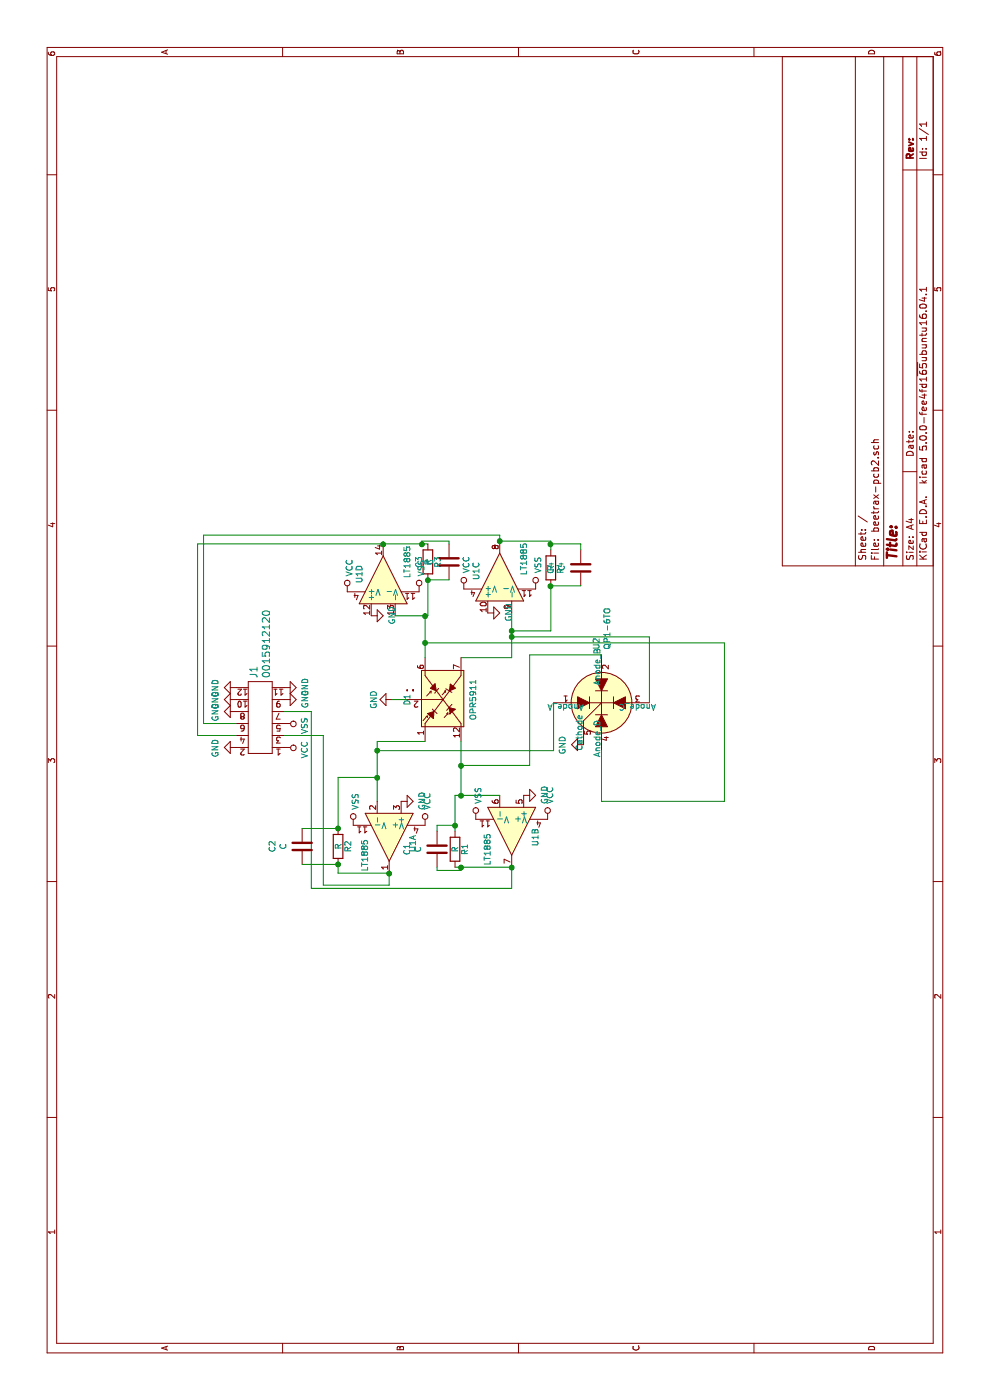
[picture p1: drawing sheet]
EESchema Schematic File Version 4
LIBS:beetrax-pcb2-cache
EELAYER 26 0
EELAYER END
$Descr A4 11693 8268
encoding utf-8
Sheet 1 1
Title ""
Date ""
Rev ""
Comp ""
Comment1 ""
Comment2 ""
Comment3 ""
Comment4 ""
$EndDescr
$Comp
L power:GND #PWR01
U 1 1
P 5850 3275
F 0 "#PWR01" H 5850 3025 50  0001 C CNN
F 1 "GND" H 5850 3125 50  0000 C CNN
F 2 "" H 5850 3275 50  0000 C CNN
F 3 "" H 5850 3275 50  0000 C CNN
	1    5850 3275
	-1   0    0    1   
$EndComp
$Comp
L beetrax-components:LT1885 U1
U 1 1
P 4700 3250
F 0 "U1" H 4750 3450 50  0000 C CNN
F 1 "LT1885" H 4850 3050 50  0000 C CNN
F 2 "Package_SO:SOIC-14_3.9x8.7mm_P1.27mm" H 4650 3350 50  0001 C CNN
F 3 "" H 4750 3450 50  0000 C CNN
	1    4700 3250
	-1   0    0    1   
$EndComp
$Comp
L beetrax-components:LT1885 U1
U 2 1
P 4750 4275
F 0 "U1" H 4800 4475 50  0000 C CNN
F 1 "LT1885" H 4900 4075 50  0000 C CNN
F 2 "Package_SO:SOIC-14_3.9x8.7mm_P1.27mm" H 4700 4375 50  0001 C CNN
F 3 "" H 4800 4475 50  0000 C CNN
	2    4750 4275
	-1   0    0    1   
$EndComp
$Comp
L beetrax-components:LT1885 U1
U 3 1
P 6875 4175
F 0 "U1" H 6925 4375 50  0000 C CNN
F 1 "LT1885" H 7025 3975 50  0000 C CNN
F 2 "Package_SO:SOIC-14_3.9x8.7mm_P1.27mm" H 6825 4275 50  0001 C CNN
F 3 "" H 6925 4375 50  0000 C CNN
	3    6875 4175
	1    0    0    -1  
$EndComp
$Comp
L beetrax-pcb2-rescue:R R2
U 1 1
P 4625 2825
F 0 "R2" V 4705 2825 50  0000 C CNN
F 1 "R" V 4625 2825 50  0000 C CNN
F 2 "digikey-footprints:0805" V 4555 2825 50  0001 C CNN
F 3 "" H 4625 2825 50  0000 C CNN
	1    4625 2825
	0    1    1    0   
$EndComp
$Comp
L beetrax-pcb2-rescue:R R1
U 1 1
P 4600 3800
F 0 "R1" V 4680 3800 50  0000 C CNN
F 1 "R" V 4600 3800 50  0000 C CNN
F 2 "digikey-footprints:0805" V 4530 3800 50  0001 C CNN
F 3 "" H 4600 3800 50  0000 C CNN
	1    4600 3800
	0    1    1    0   
$EndComp
$Comp
L beetrax-pcb2-rescue:R R3
U 1 1
P 7000 3575
F 0 "R3" V 7080 3575 50  0000 C CNN
F 1 "R" V 7000 3575 50  0000 C CNN
F 2 "digikey-footprints:0805" V 6930 3575 50  0001 C CNN
F 3 "" H 7000 3575 50  0000 C CNN
	1    7000 3575
	0    1    1    0   
$EndComp
$Comp
L beetrax-pcb2-rescue:R R4
U 1 1
P 6950 4600
F 0 "R4" V 7030 4600 50  0000 C CNN
F 1 "R" V 6950 4600 50  0000 C CNN
F 2 "digikey-footprints:0805" V 6880 4600 50  0001 C CNN
F 3 "" H 6950 4600 50  0000 C CNN
	1    6950 4600
	0    1    1    0   
$EndComp
$Comp
L beetrax-components:LT1885 U1
U 4 1
P 6850 3200
F 0 "U1" H 6900 3400 50  0000 C CNN
F 1 "LT1885" H 7000 3000 50  0000 C CNN
F 2 "Package_SO:SOIC-14_3.9x8.7mm_P1.27mm" H 6800 3300 50  0001 C CNN
F 3 "" H 6900 3400 50  0000 C CNN
	4    6850 3200
	1    0    0    -1  
$EndComp
Wire Wire Line
	4400 3250 4400 2825
Wire Wire Line
	4400 2825 4475 2825
$Comp
L beetrax-components:OPR5911 D1
U 1 1
P 5850 3700
F 0 "D1" H 5850 4000 50  0000 C CNN
F 1 "OPR5911" H 5850 3450 50  0000 C CNN
F 2 "beetrax-footprints:OPR5911" H 5850 3900 50  0001 C CNN
F 3 "" H 5850 3900 50  0000 C CNN
	1    5850 3700
	1    0    0    -1  
$EndComp
Wire Wire Line
	5500 3550 5500 3150
Wire Wire Line
	4775 2825 5200 2825
Wire Wire Line
	5200 2825 5200 3150
Connection ~ 5200 3150
Wire Wire Line
	5200 3150 5000 3150
Wire Wire Line
	5850 3275 5850 3400
Wire Wire Line
	6550 3550 6550 3300
Wire Wire Line
	6200 3850 6200 4275
Wire Wire Line
	5050 3850 5050 4175
Wire Wire Line
	7150 3200 7150 3525
Wire Wire Line
	6850 3575 6550 3575
Wire Wire Line
	6550 3575 6550 3550
Connection ~ 6550 3550
Wire Wire Line
	7175 4175 7175 4600
Wire Wire Line
	7175 4600 7150 4600
Wire Wire Line
	6800 4600 6425 4600
Wire Wire Line
	6425 4600 6425 4275
Connection ~ 6425 4275
Wire Wire Line
	6425 4275 6575 4275
Wire Wire Line
	4450 4275 4450 3850
Wire Wire Line
	4750 3800 4800 3800
Wire Wire Line
	5050 3800 5050 3850
Connection ~ 5050 3850
$Comp
L power:GND #PWR0101
U 1 1
P 5000 3350
F 0 "#PWR0101" H 5000 3100 50  0001 C CNN
F 1 "GND" H 5005 3177 50  0000 C CNN
F 2 "" H 5000 3350 50  0001 C CNN
F 3 "" H 5000 3350 50  0001 C CNN
	1    5000 3350
	1    0    0    -1  
$EndComp
$Comp
L power:GND #PWR0102
U 1 1
P 5050 4375
F 0 "#PWR0102" H 5050 4125 50  0001 C CNN
F 1 "GND" H 5055 4202 50  0000 C CNN
F 2 "" H 5050 4375 50  0001 C CNN
F 3 "" H 5050 4375 50  0001 C CNN
	1    5050 4375
	1    0    0    -1  
$EndComp
$Comp
L power:GND #PWR0103
U 1 1
P 6575 4075
F 0 "#PWR0103" H 6575 3825 50  0001 C CNN
F 1 "GND" H 6580 3902 50  0000 C CNN
F 2 "" H 6575 4075 50  0001 C CNN
F 3 "" H 6575 4075 50  0001 C CNN
	1    6575 4075
	1    0    0    -1  
$EndComp
$Comp
L power:GND #PWR0104
U 1 1
P 6550 3100
F 0 "#PWR0104" H 6550 2850 50  0001 C CNN
F 1 "GND" H 6555 2927 50  0000 C CNN
F 2 "" H 6550 3100 50  0001 C CNN
F 3 "" H 6550 3100 50  0001 C CNN
	1    6550 3100
	1    0    0    -1  
$EndComp
$Comp
L power:VCC #PWR0105
U 1 1
P 4800 3550
F 0 "#PWR0105" H 4800 3400 50  0001 C CNN
F 1 "VCC" V 4817 3678 50  0000 L CNN
F 2 "" H 4800 3550 50  0001 C CNN
F 3 "" H 4800 3550 50  0001 C CNN
	1    4800 3550
	0    1    1    0   
$EndComp
$Comp
L power:VCC #PWR0106
U 1 1
P 4850 4575
F 0 "#PWR0106" H 4850 4425 50  0001 C CNN
F 1 "VCC" V 4867 4703 50  0000 L CNN
F 2 "" H 4850 4575 50  0001 C CNN
F 3 "" H 4850 4575 50  0001 C CNN
	1    4850 4575
	0    1    1    0   
$EndComp
$Comp
L power:VCC #PWR0107
U 1 1
P 6775 3875
F 0 "#PWR0107" H 6775 3725 50  0001 C CNN
F 1 "VCC" V 6792 4003 50  0000 L CNN
F 2 "" H 6775 3875 50  0001 C CNN
F 3 "" H 6775 3875 50  0001 C CNN
	1    6775 3875
	0    1    1    0   
$EndComp
$Comp
L power:VCC #PWR0108
U 1 1
P 6750 2900
F 0 "#PWR0108" H 6750 2750 50  0001 C CNN
F 1 "VCC" V 6767 3028 50  0000 L CNN
F 2 "" H 6750 2900 50  0001 C CNN
F 3 "" H 6750 2900 50  0001 C CNN
	1    6750 2900
	0    1    1    0   
$EndComp
$Comp
L power:VSS #PWR0109
U 1 1
P 4800 2950
F 0 "#PWR0109" H 4800 2800 50  0001 C CNN
F 1 "VSS" V 4817 3078 50  0000 L CNN
F 2 "" H 4800 2950 50  0001 C CNN
F 3 "" H 4800 2950 50  0001 C CNN
	1    4800 2950
	0    1    1    0   
$EndComp
$Comp
L power:VSS #PWR0110
U 1 1
P 4850 3975
F 0 "#PWR0110" H 4850 3825 50  0001 C CNN
F 1 "VSS" V 4867 4103 50  0000 L CNN
F 2 "" H 4850 3975 50  0001 C CNN
F 3 "" H 4850 3975 50  0001 C CNN
	1    4850 3975
	0    1    1    0   
$EndComp
$Comp
L power:VSS #PWR0111
U 1 1
P 6775 4475
F 0 "#PWR0111" H 6775 4325 50  0001 C CNN
F 1 "VSS" V 6792 4603 50  0000 L CNN
F 2 "" H 6775 4475 50  0001 C CNN
F 3 "" H 6775 4475 50  0001 C CNN
	1    6775 4475
	0    1    1    0   
$EndComp
$Comp
L power:VSS #PWR0112
U 1 1
P 6750 3500
F 0 "#PWR0112" H 6750 3350 50  0001 C CNN
F 1 "VSS" V 6767 3628 50  0000 L CNN
F 2 "" H 6750 3500 50  0001 C CNN
F 3 "" H 6750 3500 50  0001 C CNN
	1    6750 3500
	0    1    1    0   
$EndComp
Wire Wire Line
	4400 3250 4300 3250
Wire Wire Line
	4300 3250 4300 2700
Connection ~ 4400 3250
Wire Wire Line
	7175 4175 7225 4175
Connection ~ 7175 4175
Wire Wire Line
	4450 4275 4275 4275
Connection ~ 4450 4275
$Comp
L power:VSS #PWR0113
U 1 1
P 5650 2375
F 0 "#PWR0113" H 5650 2225 50  0001 C CNN
F 1 "VSS" H 5668 2548 50  0000 C CNN
F 2 "" H 5650 2375 50  0001 C CNN
F 3 "" H 5650 2375 50  0001 C CNN
	1    5650 2375
	-1   0    0    1   
$EndComp
$Comp
L power:GND #PWR0114
U 1 1
P 5950 2375
F 0 "#PWR0114" H 5950 2125 50  0001 C CNN
F 1 "GND" H 5955 2202 50  0000 C CNN
F 2 "" H 5950 2375 50  0001 C CNN
F 3 "" H 5950 2375 50  0001 C CNN
	1    5950 2375
	1    0    0    -1  
$EndComp
$Comp
L power:VCC #PWR0115
U 1 1
P 5450 2375
F 0 "#PWR0115" H 5450 2225 50  0001 C CNN
F 1 "VCC" H 5467 2548 50  0000 C CNN
F 2 "" H 5450 2375 50  0001 C CNN
F 3 "" H 5450 2375 50  0001 C CNN
	1    5450 2375
	-1   0    0    1   
$EndComp
$Comp
L dk_Rectangular-Connectors-Headers-Male-Pins:0015912120 J1
U 1 1
P 5650 2175
F 0 "J1" V 5703 1797 60  0000 R CNN
F 1 "0015912120" V 5597 1797 60  0000 R CNN
F 2 "digikey-footprints:PinHeader_2x6_P2.54mm_Vertical_SMD" H 5850 2375 60  0001 L CNN
F 3 "https://www.molex.com/pdm_docs/sd/015912120_sd.pdf" H 5850 2475 60  0001 L CNN
F 4 "WM17452-ND" H 5850 2575 60  0001 L CNN "Digi-Key_PN"
F 5 "0015912120" H 5850 2675 60  0001 L CNN "MPN"
F 6 "Connectors, Interconnects" H 5850 2775 60  0001 L CNN "Category"
F 7 "Rectangular Connectors - Headers, Male Pins" H 5850 2875 60  0001 L CNN "Family"
F 8 "https://www.molex.com/pdm_docs/sd/015912120_sd.pdf" H 5850 2975 60  0001 L CNN "DK_Datasheet_Link"
F 9 "/product-detail/en/molex-connector-corporation/0015912120/WM17452-ND/614768" H 5850 3075 60  0001 L CNN "DK_Detail_Page"
F 10 "CONN HEADER 12POS .100 VERT TIN" H 5850 3175 60  0001 L CNN "Description"
F 11 "Molex Connector Corporation" H 5850 3275 60  0001 L CNN "Manufacturer"
F 12 "Active" H 5850 3375 60  0001 L CNN "Status"
	1    5650 2175
	0    -1   -1   0   
$EndComp
$Comp
L power:GND #PWR02
U 1 1
P 5950 1975
F 0 "#PWR02" H 5950 1725 50  0001 C CNN
F 1 "GND" H 5955 1802 50  0000 C CNN
F 2 "" H 5950 1975 50  0001 C CNN
F 3 "" H 5950 1975 50  0001 C CNN
	1    5950 1975
	-1   0    0    1   
$EndComp
$Comp
L power:GND #PWR04
U 1 1
P 5450 1975
F 0 "#PWR04" H 5450 1725 50  0001 C CNN
F 1 "GND" H 5455 1802 50  0000 C CNN
F 2 "" H 5450 1975 50  0001 C CNN
F 3 "" H 5450 1975 50  0001 C CNN
	1    5450 1975
	-1   0    0    1   
$EndComp
$Comp
L power:GND #PWR06
U 1 1
P 5850 2375
F 0 "#PWR06" H 5850 2125 50  0001 C CNN
F 1 "GND" H 5855 2202 50  0000 C CNN
F 2 "" H 5850 2375 50  0001 C CNN
F 3 "" H 5850 2375 50  0001 C CNN
	1    5850 2375
	1    0    0    -1  
$EndComp
$Comp
L power:GND #PWR03
U 1 1
P 5750 1975
F 0 "#PWR03" H 5750 1725 50  0001 C CNN
F 1 "GND" H 5755 1802 50  0000 C CNN
F 2 "" H 5750 1975 50  0001 C CNN
F 3 "" H 5750 1975 50  0001 C CNN
	1    5750 1975
	-1   0    0    1   
$EndComp
$Comp
L power:GND #PWR05
U 1 1
P 5850 1975
F 0 "#PWR05" H 5850 1725 50  0001 C CNN
F 1 "GND" H 5855 1802 50  0000 C CNN
F 2 "" H 5850 1975 50  0001 C CNN
F 3 "" H 5850 1975 50  0001 C CNN
	1    5850 1975
	-1   0    0    1   
$EndComp
Wire Wire Line
	4275 4275 4275 2600
Wire Wire Line
	4275 2600 5750 2600
Wire Wire Line
	5750 2600 5750 2375
Connection ~ 7150 3200
Wire Wire Line
	7225 1700 5650 1700
Wire Wire Line
	7225 1700 7225 4175
Wire Wire Line
	5650 1700 5650 1975
Wire Wire Line
	5550 2700 5550 2375
Wire Wire Line
	4300 2700 5550 2700
Wire Wire Line
	7150 1650 5550 1650
Wire Wire Line
	5550 1650 5550 1975
Wire Wire Line
	7150 1650 7150 3200
$Comp
L beetrax-components:QP1-6TO U2
U 1 1
P 5825 5025
F 0 "U2" H 6266 5071 50  0000 L CNN
F 1 "QP1-6TO" H 6266 4980 50  0000 L CNN
F 2 "beetrax-pcb2:QP1-6TOv2" H 5875 5025 50  0001 C CNN
F 3 "" H 5875 5025 50  0001 C CNN
	1    5825 5025
	1    0    0    -1  
$EndComp
$Comp
L power:GND #PWR0116
U 1 1
P 5475 4875
F 0 "#PWR0116" H 5475 4625 50  0001 C CNN
F 1 "GND" H 5480 4702 50  0000 C CNN
F 2 "" H 5475 4875 50  0001 C CNN
F 3 "" H 5475 4875 50  0001 C CNN
	1    5475 4875
	-1   0    0    1   
$EndComp
$Comp
L Device:C C1
U 1 1
P 4600 3650
F 0 "C1" V 4348 3650 50  0000 C CNN
F 1 "C" V 4439 3650 50  0000 C CNN
F 2 "digikey-footprints:0805" H 4638 3500 50  0001 C CNN
F 3 "~" H 4600 3650 50  0001 C CNN
	1    4600 3650
	0    1    1    0   
$EndComp
$Comp
L Device:C C2
U 1 1
P 4625 2525
F 0 "C2" V 4373 2525 50  0000 C CNN
F 1 "C" V 4464 2525 50  0000 C CNN
F 2 "digikey-footprints:0805" H 4663 2375 50  0001 C CNN
F 3 "~" H 4625 2525 50  0001 C CNN
	1    4625 2525
	0    1    1    0   
$EndComp
$Comp
L Device:C C4
U 1 1
P 6950 4850
F 0 "C4" V 6698 4850 50  0000 C CNN
F 1 "C" V 6789 4850 50  0000 C CNN
F 2 "digikey-footprints:0805" H 6988 4700 50  0001 C CNN
F 3 "~" H 6950 4850 50  0001 C CNN
	1    6950 4850
	0    1    1    0   
$EndComp
$Comp
L Device:C C3
U 1 1
P 7000 3750
F 0 "C3" V 6748 3750 50  0000 C CNN
F 1 "C" V 6839 3750 50  0000 C CNN
F 2 "digikey-footprints:0805" H 7038 3600 50  0001 C CNN
F 3 "~" H 7000 3750 50  0001 C CNN
	1    7000 3750
	0    1    1    0   
$EndComp
Wire Wire Line
	4475 2525 4475 2825
Connection ~ 4475 2825
Wire Wire Line
	4775 2525 4775 2825
Connection ~ 4775 2825
Wire Wire Line
	6800 4850 6800 4600
Connection ~ 6800 4600
Wire Wire Line
	7100 4850 7150 4850
Wire Wire Line
	7150 4850 7150 4600
Connection ~ 7150 4600
Wire Wire Line
	7150 4600 7100 4600
Wire Wire Line
	7150 3750 7175 3750
Wire Wire Line
	7175 3750 7175 3525
Wire Wire Line
	7175 3525 7150 3525
Connection ~ 7150 3525
Wire Wire Line
	7150 3525 7150 3575
Wire Wire Line
	6850 3750 6850 3575
Connection ~ 6850 3575
Wire Wire Line
	4750 3650 4800 3650
Wire Wire Line
	4800 3650 4800 3800
Connection ~ 4800 3800
Wire Wire Line
	4800 3800 5050 3800
Wire Wire Line
	4450 3650 4425 3650
Wire Wire Line
	4425 3650 4425 3850
Wire Wire Line
	4425 3850 4450 3850
Connection ~ 4450 3850
Wire Wire Line
	4450 3850 4450 3800
Wire Wire Line
	5200 3150 5425 3150
Wire Wire Line
	6200 4275 6375 4275
Wire Wire Line
	6200 3550 6325 3550
Wire Wire Line
	5825 4625 5425 4625
Wire Wire Line
	5425 4625 5425 3150
Connection ~ 5425 3150
Wire Wire Line
	5425 3150 5500 3150
Wire Wire Line
	6325 3550 6325 6050
Wire Wire Line
	6325 6050 5000 6050
Wire Wire Line
	5000 6050 5000 5025
Wire Wire Line
	5000 5025 5425 5025
Connection ~ 6325 3550
Wire Wire Line
	6325 3550 6550 3550
Wire Wire Line
	6375 4275 6375 5425
Wire Wire Line
	6375 5425 5825 5425
Connection ~ 6375 4275
Wire Wire Line
	6375 4275 6425 4275
Wire Wire Line
	5050 3850 5300 3850
Wire Wire Line
	5300 3850 5300 4425
Wire Wire Line
	5300 4425 6225 4425
Wire Wire Line
	6225 4425 6225 5025
Connection ~ 5300 3850
Wire Wire Line
	5300 3850 5500 3850
$EndSCHEMATC
